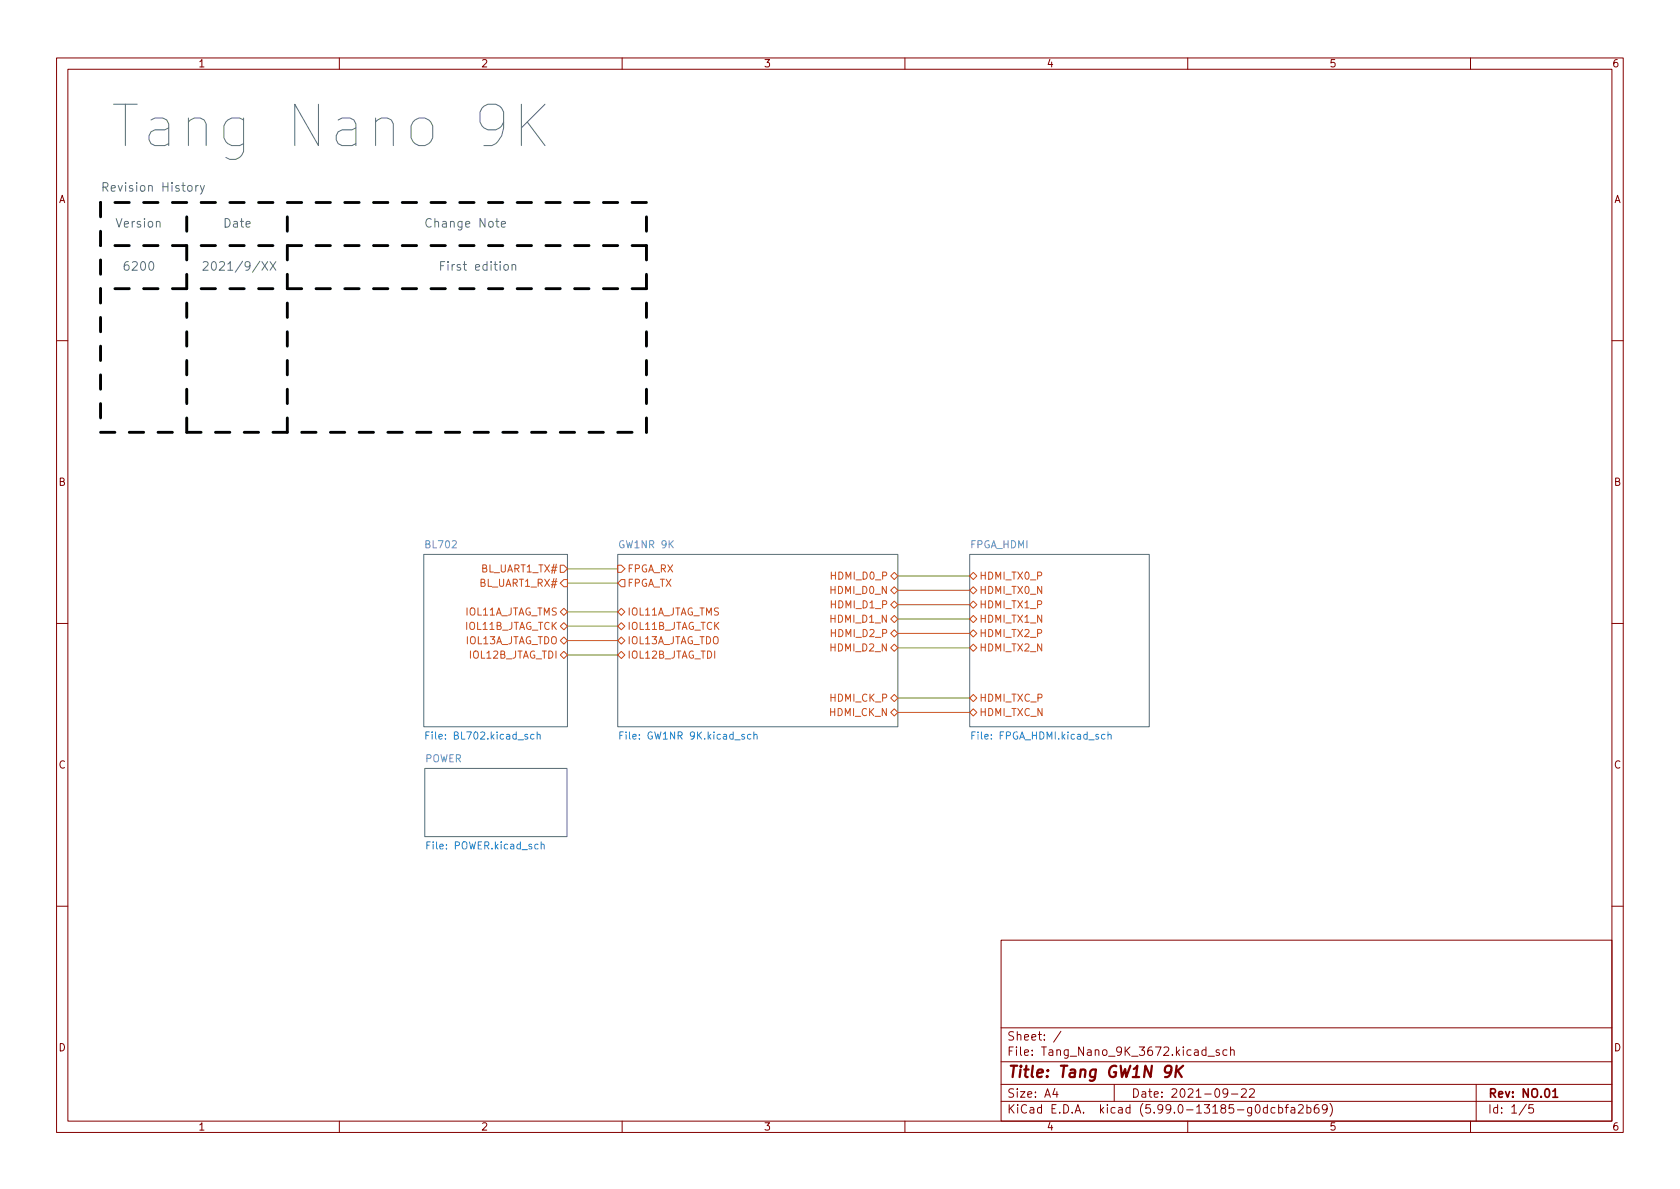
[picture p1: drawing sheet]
<svg xmlns="http://www.w3.org/2000/svg" width="297mm" height="210mm" viewBox="0 0 297 210" stroke-linecap="round" stroke-linejoin="round" font-family="sans-serif">
<g fill="none" stroke="#840000" stroke-width=".18">
<path d="M10 10.2h277v190.1h-277zM12 12.2h273v186.1h-273zM60 10.2v2M110 10.2v2M160 10.2v2M210 10.2v2M260 10.2v2M10 60.2h2M285 60.2h2M10 110.2h2M285 110.2h2M10 160.2h2"/>
<path d="M177 166.3h108v32h-108zM285 160.2h2M60 198.3v2M110 198.3v2M160 198.3v2M177 194.8h108M177 191.8h108M177 187.8h108M177 181.8h108M186.5 192.5l-.4 1h1M186.9 193v1M187.6 182.4l-1.3 1.9"/>
<path d="M197 191.8v3M210 198.3v2M213.6 186.8h1.1M215.6 185.7l-.4-.1-.2 .2 .1 .3 .5 .1v.4h-.6M216.9 185.7l-.4-.1-.3 .3v.4l.2 .3h.5M217.1 193.2l-.3 .3h-.3l-.3-.3 .2-.6 .4-.1 .2 .2a.99 .99 0 0 1-.4 1.3h-.2M217.6 185.8l.2-.2 .3 .1 .1 .9M217.6 185.1v1.5M217.7 193.5h1.2M219.5 192.7l.6-.2 .2 .2 .1 .3-1 1h1M220.9 192.7l.6-.2 .2 .2 .1 .3-.9 1h.9M224.1 195.9l-.5-.1-.2 .3v.4l.1 .3h.6"/>
<path d="M224.1 195.3v1.5M225.4 195.9l-.4-.1-.3 .3v.4l.2 .3h.5M226.1 195.9l.4-.1 .3 .3v.4l-.2 .3h-.5M226.1 195.3v1.5M227.2 195.8h.6M227.8 195.3l-.4 .2v1.3M228.3 195.9h.6v.9M228.9 196.2l-.5 .1a.29 .29 0 0 0-.2 .2 .29 .29 0 0 0 .2 .3h.5M229.6 195.5l.5-.2 .3 .2v.3l-.9 1h.9M231.1 195.9l.4-.1 .3 .3v.4l-.2 .3h-.5M231.1 195.3v1.5M233.1 195.3a.59 .59 0 0 0-.7 .7v.5l.1 .3h.4l.2-.1 .1-.5-.1-.2-.5-.1-.2 .3"/>
<path d="M234.6 196l-.2 .3-.5-.1-.1-.2 .1-.6 .5-.1 .2 .2a.99 .99 0 0 1-.4 1.3h-.3M235.1 195.1a1.72 1.72 0 0 1 0 2.3M260 198.3v2M261 191.8v6.5M269.9 195.3l-1.3 1.9M271.1 195.3h-.7l-.1 .7 .2-.1 .5 .1 .2 .2-.1 .5-.2 .1-.6-.1"/>
</g>
<path d="M274.6 193l.4-.5v1.5M274.6 194h.8" fill="none" stroke="#840000" stroke-width=".3"/>
<path d="M207.1 189.3a.64 .64 0 0 1-1.1 .2v-.7a.64 .64 0 0 1 1.1-.1 1.47 1.47 0 0 1-.7 1.8h-.4M208 188.5l-.2 2M208.2 189.3l.7 1.2M209.2 188.5l-1.3 1.1" fill="none" stroke="#840000" stroke-width=".4"/>
<g fill="#fff" stroke="#fff" stroke-width=".18">
<path d="M74.9 98h25.4v30.5h-25.4z"/>
<path d="M75.1 135.9h25.2v12h-25.2z"/>
<path d="M171.4 98h31.8v30.5h-31.8z"/>
<path d="M109.2 98h49.5v30.5h-49.5z"/>
</g>
<g fill="none" stroke="#586e75" stroke-width=".18">
<path d="M92.2 18.4v7.3M96.4 18.4l-4.2 4.2M27.7 39.3l.2-.1h.3l.1 1M33.2 32.9l.3-.1 .4 .1 .1 .6-.2 .2-.3 .1-.3-.1zM34.6 32.8v1M35.1 32.8l-.3 .1-.2 .2M35.4 32.8l.4 1M36.1 32.8l-.5 1.4-.2 .1M87.6 39.2h.6M87.9 38.6v1.4l.3 .2M88.6 39.7l.8-.2-.1-.3h-.4l-.3 .2 .1 .7h.6M89 21.6l-.3 .7-.3 .3-.7 .4h-1.4l-.7-.4-.4-.3-.3-.7v-1.8l.3-.7 .4-.3 .7-.4h1.4l.7 .4 .3 .3 .3 .7v2.8a3.4 3.4 0 0 1-2 3.1h-1.4"/>
<path d="M93.2 21.6l3.2 4.1M26.5 46.4l.2-.1a.83 .83 0 0 1 .6 .6 .83 .83 0 0 1-.3 .8l-.2 .1a.82 .82 0 0 1-.3-1.4zM46.3 46.3l1 1.5M47.3 46.3l-1 1.5M47.8 46.3l1 1.5M48.8 46.3l-1 1.5M89.2 46.9l.2-.1 .4 .1 .1 .6-.2 .2-.3 .1-.2-.2zM90.5 46.9l.3-.1h.3l.1 1M90.5 46.8v1M74.9 98h25.4v30.5h-25.4zM109.2 98h49.5v30.5h-49.5zM171.4 98h31.8v30.5h-31.8z"/>
<path d="M75.1 135.9h25.2v12h-25.2z"/>
</g>
<g fill="none" stroke="#cb4b16" stroke-width=".18">
<path d="M99.1 99.9h.6l.6 .7-.6 .6h-.6zM109.2 99.9h.7l.6 .7-.6 .6h-.7zM99.1 110.7l.6-.6 .6 .6-.6 .7zM99.1 113.3l.6-.7 .6 .7-.6 .6zM99.1 115.8l.6-.6 .6 .6-.6 .7zM99.1 108.2l.6-.6 .6 .6-.6 .6zM99.1 103.1l.6-.6h.6v1.3h-.6zM109.2 110.7l.7-.6 .6 .6-.6 .7zM109.2 115.8l.7-.6 .6 .6-.6 .7zM109.2 113.3l.7-.7 .6 .7-.6 .6zM109.2 108.2l.7-.6 .6 .6-.6 .6zM109.2 103.1l.7-.6h.6v1.3h-.6z"/>
<path d="M157.5 109.5l.6-.7 .6 .7-.6 .6zM157.5 104.4l.6-.6 .6 .6-.6 .6zM157.5 112l.6-.6 .6 .6-.6 .6zM157.5 114.5l.6-.6 .6 .6-.6 .7zM157.5 106.9l.6-.6 .6 .6-.6 .7zM157.5 101.8l.6-.6 .6 .6-.6 .7zM171.4 109.5l.7-.7 .6 .7-.6 .6zM171.4 101.8l.7-.6 .6 .6-.6 .7zM171.4 104.4l.7-.6 .6 .6-.6 .6zM171.4 106.9l.7-.6 .6 .6-.6 .7zM171.4 112l.7-.6 .6 .6-.6 .6zM171.4 114.5l.7-.6 .6 .6-.6 .7z"/>
<path d="M157.5 123.4l.6-.6 .6 .6-.6 .7zM157.5 126l.6-.7 .6 .7-.6 .6zM171.4 123.4l.7-.6 .6 .6-.6 .7zM171.4 126l.7-.7 .6 .7-.6 .6z"/>
</g>
<g fill="none" stroke="#268bd2" stroke-width=".18">
<path d="M75.3 130h.4M75.9 129.4h-.6v1.3M94.4 129.9h-.3l-.3 .2 .1 .5h.5M95 130l.1-.1h.4v.8M95 129.4v1.3M109.6 130h.4M110.2 129.4h-.6v1.3M132.8 129.9h-.4l-.2 .2 .1 .5h.5M133.3 130l.2-.1h.3l.1 .8M133.3 129.4v1.3M171.8 130h.5M172.4 129.4h-.6v1.3"/>
<path d="M195.4 129.9h-.4l-.2 .2 .1 .5h.5M195.9 130l.2-.1h.3v.8M195.9 129.4v1.3M95.7 149.4l.2-.1h.3v.8M95.7 148.9v1.2"/>
</g>
<path d="M17.8 35.8v40.6M114.3 35.8h-96.5M114.3 51h-96.5M114.3 43.4h-96.5M17.8 76.4h96.5M33 76.4v-40.6M50.8 76.4v-40.6M114.3 76.4v-40.6" fill="none" stroke="#000" stroke-width=".51" stroke-dasharray="2.5 2.5"/>
<g fill="none" stroke="#859900" stroke-width=".18">
<path d="M100.3 108.2h8.9M100.3 103.1h8.9M100.3 110.7h8.9M100.3 100.6h8.9M100.3 113.3h8.9M100.3 115.8h8.9M158.7 101.8h12.7M158.7 114.5h12.7M158.7 104.4h12.7M158.7 106.9h12.7M158.7 109.5h12.7M158.7 112h12.7"/>
<path d="M158.7 123.4h12.7M158.7 126h12.7"/>
</g>
<text font-size="10.2" fill="#586e75" x="19.3" y="26.1">Tang Nano 9K</text>
<text font-size="2.8" fill="#840000" x="178" y="190.6">Title: Tang GW1N 9K</text>
<g font-size="2.1" fill="#586e75">
<text x="17.8" y="33.9">Revision History</text>
<text x="20.3" y="40.2">Version</text>
<text x="39.4" y="40.2">Date</text>
<text x="74.9" y="40.2">Change Note</text>
<text x="21.6" y="47.9">6200</text>
<text x="35.6" y="47.9">2021/9/XX</text>
<text x="77.5" y="47.9">First edition</text>
</g>
<g font-size="2.1" fill="#840000">
<text x="178" y="184">Sheet: /</text>
<text x="178" y="186.7">File: Tang_Nano_9K_3672.kicad_sch</text>
<text x="178" y="196.9">KiCad E.D.A. kicad (5.99.0-13185-g0dcbfa2b69)</text>
<text x="178" y="194.1">Size: A4</text>
<text x="200" y="194.1">Date: 2021-09-22</text>
<text x="263" y="194.1">Rev: NO.01</text>
<text x="263" y="196.9">Id: 1/5</text>
</g>
<g font-size="1.8" fill="#840000">
<text x="35" y="11.9">1</text>
<text x="85" y="11.9">2</text>
<text x="135" y="11.9">3</text>
<text x="185" y="11.9">4</text>
<text x="235" y="11.9">5</text>
<text x="285" y="11.9">6</text>
<text x="10.3" y="35.9">A</text>
<text x="285.3" y="35.9">A</text>
<text x="10.3" y="85.9">B</text>
<text x="285.3" y="85.9">B</text>
<text x="10.3" y="135.9">C</text>
<text x="285.3" y="135.9">C</text>
<text x="10.3" y="185.9">D</text>
<text x="285.3" y="185.9">D</text>
<text x="35" y="199.9">1</text>
<text x="85" y="199.9">2</text>
<text x="135" y="199.9">3</text>
<text x="185" y="199.9">4</text>
<text x="235" y="199.9">5</text>
<text x="285" y="199.9">6</text>
</g>
<g font-size="1.8" fill="#6c71c4">
<text x="75.3" y="96.9">BL702</text>
<text x="109.6" y="96.9">GW1NR 9K</text>
<text x="171.5" y="96.9">FPGA_HDMI</text>
<text x="75.1" y="134.8">POWER</text>
</g>
<g font-size="1.8" fill="#cb4b16">
<text x="85.2" y="101.2">BL_UART1_TX#</text>
<text x="110.9" y="101.2">FPGA_RX</text>
<text x="85" y="103.8">BL_UART1_RX#</text>
<text x="110.9" y="103.8">FPGA_TX</text>
<text x="147.1" y="105">HDMI_D0_N</text>
<text x="147.2" y="107.6">HDMI_D1_P</text>
<text x="147.2" y="102.5">HDMI_D0_P</text>
<text x="173.1" y="102.5">HDMI_TX0_P</text>
<text x="173.1" y="105">HDMI_TX0_N</text>
<text x="173.1" y="107.6">HDMI_TX1_P</text>
<text x="82.1" y="113.9">IOL13A_JTAG_TDO</text>
<text x="82.1" y="108.8">IOL11A_JTAG_TMS</text>
<text x="82.2" y="111.4">IOL11B_JTAG_TCK</text>
<text x="110.9" y="111.4">IOL11B_JTAG_TCK</text>
<text x="110.9" y="113.9">IOL13A_JTAG_TDO</text>
<text x="110.9" y="108.8">IOL11A_JTAG_TMS</text>
<text x="147.1" y="110.1">HDMI_D1_N</text>
<text x="147.2" y="112.6">HDMI_D2_P</text>
<text x="173.1" y="110.1">HDMI_TX1_N</text>
<text x="173.1" y="112.6">HDMI_TX2_P</text>
<text x="83" y="116.5">IOL12B_JTAG_TDI</text>
<text x="110.9" y="116.5">IOL12B_JTAG_TDI</text>
<text x="147.1" y="115.2">HDMI_D2_N</text>
<text x="173.1" y="115.2">HDMI_TX2_N</text>
<text x="146.9" y="124.1">HDMI_CK_P</text>
<text x="173.1" y="124.1">HDMI_TXC_P</text>
<text x="146.8" y="126.6">HDMI_CK_N</text>
<text x="173.1" y="126.6">HDMI_TXC_N</text>
</g>
<g font-size="1.8" fill="#268bd2">
<text x="76.2" y="130.8">File: BL702.kicad_sch</text>
<text x="110.5" y="130.8">File: GW1NR 9K.kicad_sch</text>
<text x="172.3" y="130.8">File: FPGA_HDMI.kicad_sch</text>
<text x="75.9" y="150.2">File: POWER.kicad_sch</text>
</g>
</svg>
